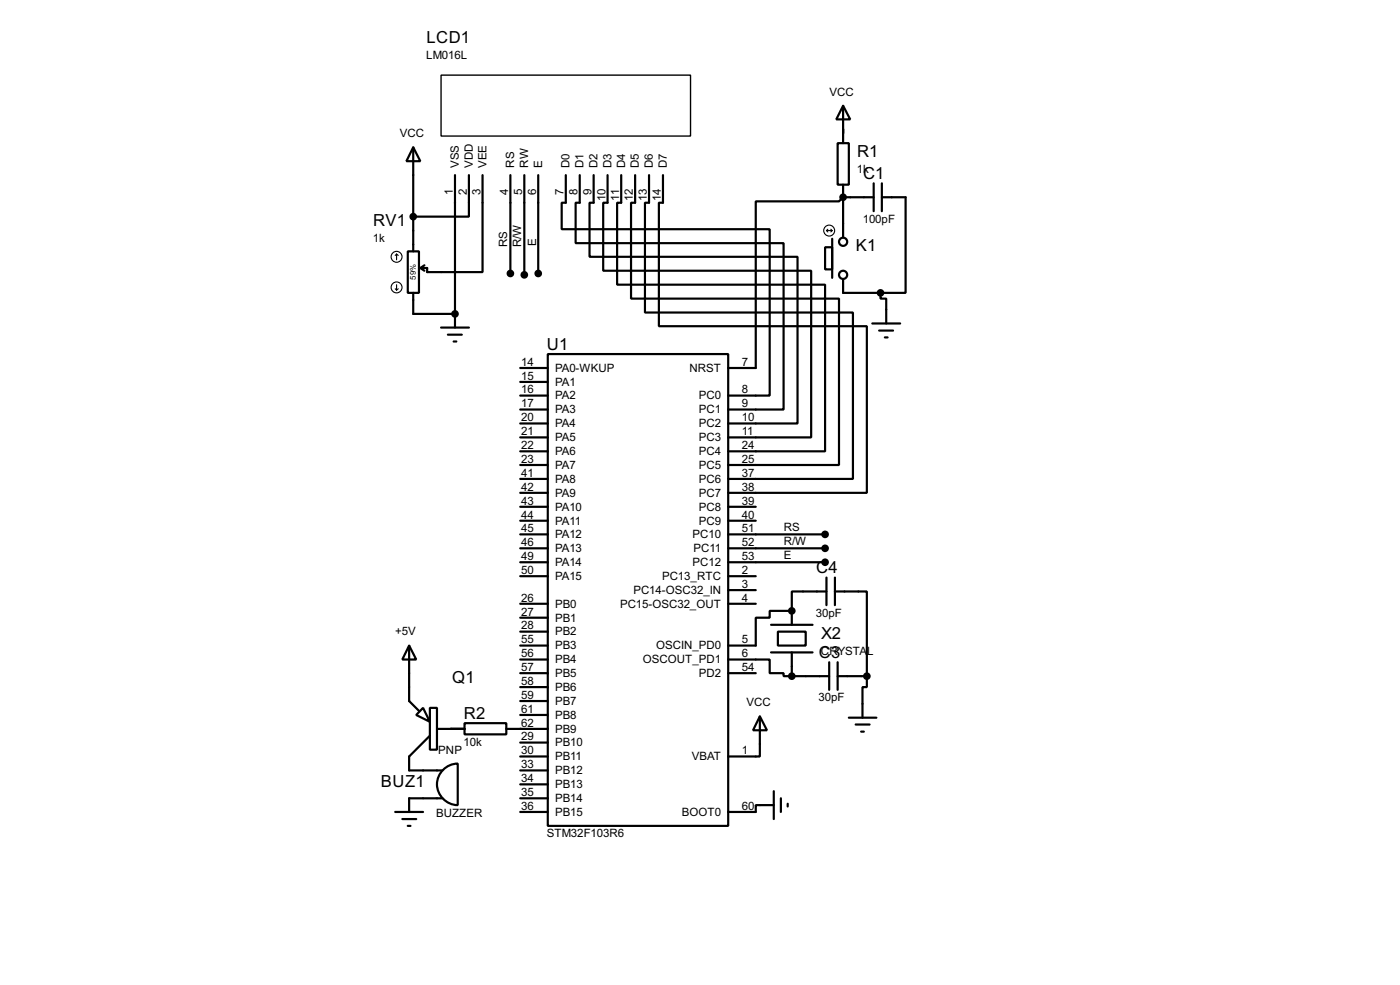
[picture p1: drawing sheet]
<svg xmlns="http://www.w3.org/2000/svg" width="256mm" height="180mm" viewBox="0 0 256 180" stroke-linecap="round" stroke-linejoin="round" font-family="sans-serif">
<g fill="none" stroke="#000" stroke-width=".4">
<path d="M154.5 19.4l1.3 2.5h-2.6zM154.5 19.4v6.8M75.7 27l1.3 2.5h-2.5zM75.7 27v19M83.4 32.1v27.9M85.9 32.1v7.6h-10.2M88.4 32.1v17.7h-10.1v-.7h-1.3M93.5 32.1v18M96.1 32.1v18.2M98.6 32.1v18M103.7 32.1v5h-.8v4.9h38.1v30.4h-7.6M106.2 32.1v5h-.7v7.4h38.1v30.5h-10.2"/>
<path d="M108.8 32.1v5h-.8v9.9h38.1v30.5h-12.7M111.3 32.1v5h-.8v12.5h38.1v30.5h-15.2M113.8 32.1v5h-.7v15h38.1v30.5h-17.8M116.4 32.1v5h-.8v17.6h38.1v30.4h-20.3M118.9 32.1v5h-.7v20.1h38.1v30.5h-22.9M121.5 32.1v5h-.8v22.6h38.1v30.5h-25.4M153.5 26.2h2v7.6h-2zM154.5 33.8v9.7M160.1 36.1h-5.6l-.8 .8h-15.2v30.5h-5.1M160.1 33.6v5.1M161.6 36.1h4.3v17.5h-4.6M161.6 33.6v5.1"/>
<path d="M74.7 46h2.1v7.6h-2.1zM75.7 53.6v3.9h7.7M77 49.1l.8 .5M77.8 48.6l-.8 .5M80.8 60h5.1M151.2 45.3h1.3v4h-1.3zM152.5 43.7v7.2M154.5 51.1v2.5h6.8M159.8 59.2h5.1M161.3 53.6v1.1h1.1v4.5M82.1 61.3h2.5M83.1 62.5h.5"/>
<path d="M95.3 67.4h5.1M95.3 72.4h5.1M95.3 69.9h5.1M95.3 75h5.1M95.3 77.5h5.1M100.4 64.8h33v86.4h-33zM161.1 60.5h2.5M162.1 61.8h.5M95.3 97.8h5.1M95.3 80.1h5.1M95.3 82.6h5.1M95.3 85.1h5.1"/>
<path d="M95.3 87.7h5.1M95.3 90.2h5.1M95.3 92.8h5.1M95.3 95.3h5.1M133.4 97.8h17.8M133.4 92.8h5.1M133.4 95.3h5.1M75 118.2l1.3 2.5h-2.6zM75 118.2v10.1l1.8 1.8M95.3 100.4h5.1M95.3 102.9h5.1M95.3 118.2h5.1"/>
<path d="M95.3 110.5h5.1M95.3 113.1h5.1M95.3 115.6h5.1M95.3 105.5h5.1M133.4 100.4h17.8M133.4 102.9h17.8M133.4 110.5h5.1M133.4 105.5h5.1M133.4 108h5.1M141.3 119.4h7.6M141.3 114.4h7.6M142.5 115.6h5.1v2.6h-5.1z"/>
<path d="M145.1 111.8h-4.1v1.3h-2.5v5.1h-5.1M145.1 111.8v2.6M145.1 119.4v4.4M151.4 108.3h-6.3v3.5M151.4 105.7v5.1M153 108.3h5.8v15.5M153 105.7v5.1M77.5 129.6l1.3 2.5-2.5-1.2zM78.8 129.6h1.3v7.6h-1.3zM78.8 134.7l-3.8 3.8v2.5h6.1M80.1 133.4h5M85.1 132.4h7.7v2h-7.7z"/>
<path d="M92.8 133.4h7.6M95.3 120.7h5.1M95.3 130.9h5.1M95.3 135.9h5.1M95.3 138.5h5.1M95.3 123.2h5.1M95.3 125.8h5.1M95.3 128.3h5.1M133.4 120.7h7.6v2.5h2.6v.6h1.5M133.4 123.2h5.1M139.2 131.1l1.3 2.6h-2.5zM139.2 131.1v7.4h-5.8"/>
<path d="M145.1 123.8h6.8M151.9 121.2v5.1M153.5 123.8h5.3M153.5 121.2v5.1M155.5 131.4h5.1M156.8 132.6h2.5M157.8 133.9h.5M158.8 123.8v2h-.8v5.6M72.4 148.6h5.1M73.7 149.9h2.6M74.7 151.2h.5M81.1 146.1h-6.1v2.5"/>
<path d="M81.2 140.9a3.8 3.8 0 0 1 2.7-1.1v7.6a3.8 3.8 0 0 1-3.5-2.4 3.8 3.8 0 0 1 .8-4.1zM95.3 141h5.1M95.3 146.1h5.1M95.3 148.6h5.1M95.3 143.6h5.1M141.8 147.4h-3.3v1.2h-5.1M141.8 144.8v5.1M143.1 146.1v2.5M144.3 147.1v.5"/>
<circle cx="154.4" cy="50.3" r=".75"/>
<circle cx="154.4" cy="44.3" r=".75"/>
</g>
<g fill="#000">
<circle cx="83.4" cy="57.5" r=".2"/>
<circle cx="145.1" cy="111.8" r=".2"/>
<circle cx="95.3" cy="133.4" r=".2"/>
</g>
<g fill="none" stroke="#000" stroke-width=".2">
<path d="M72.4 52.9l.3 .2M72.7 46.5l-.3 .3M72.7 46.5l.3 .3M72.7 46.5v1.1M72.7 52.1v1M73 52.9l-.3 .2M151.4 42.2h1.1M151.4 42.2l.3 .3M151.7 42l-.3 .2M152.2 42l.3 .2M152.5 42.2l-.3 .3"/>
<circle cx="72.6" cy="47" r="1"/>
<circle cx="72.6" cy="52.6" r="1"/>
<circle cx="151.9" cy="42.2" r="1"/>
</g>
<g fill="#000" stroke="#000" stroke-width=".4">
<circle cx="75.7" cy="39.7" r=".5"/>
<circle cx="154.4" cy="36.1" r=".5"/>
<circle cx="83.3" cy="57.5" r=".5"/>
<circle cx="93.5" cy="50.1" r=".5"/>
<circle cx="96" cy="50.3" r=".5"/>
<circle cx="98.6" cy="50.1" r=".5"/>
<circle cx="161.3" cy="53.6" r=".5"/>
<circle cx="151.1" cy="97.8" r=".5"/>
<circle cx="145" cy="111.8" r=".5"/>
<circle cx="151.1" cy="102.9" r=".5"/>
<circle cx="151.1" cy="100.4" r=".5"/>
<circle cx="145" cy="123.8" r=".5"/>
<circle cx="158.8" cy="123.8" r=".5"/>
</g>
<path d="M80.8 13.8h45.7v11.1h-45.7z" fill="none" stroke="#000" stroke-width=".25"/>
<g font-size="3.4">
<text x="78.1" y="7.9">LCD1</text>
<text x="157" y="28.8">R1</text>
<text x="158.1" y="32.8">C1</text>
<text x="68.4" y="41.4">RV1</text>
<text x="156.8" y="46">K1</text>
<text x="100.2" y="64">U1</text>
<text x="149.5" y="104.9">C4</text>
<text x="150.4" y="116.9">X2</text>
<text x="82.9" y="125">Q1</text>
<text x="150" y="120.4">C3</text>
<text x="85" y="131.6">R2</text>
<text x="69.8" y="144">BUZ1</text>
</g>
<g font-size="2.4">
<text x="78.1" y="10.9">LM016L</text>
<text x="151.9" y="17.5">VCC</text>
<text x="73.2" y="25.1">VCC</text>
<text x="83" y="35.7" transform="rotate(-90 83 35.7)">1</text>
<text x="84.1" y="30.7" transform="rotate(-90 84.1 30.7)">VSS</text>
<text x="85.5" y="35.7" transform="rotate(-90 85.5 35.7)">2</text>
<text x="86.6" y="30.7" transform="rotate(-90 86.6 30.7)">VDD</text>
<text x="88" y="35.7" transform="rotate(-90 88 35.7)">3</text>
<text x="89.1" y="30.7" transform="rotate(-90 89.1 30.7)">VEE</text>
<text x="93.1" y="35.7" transform="rotate(-90 93.1 35.7)">4</text>
<text x="94.2" y="30.7" transform="rotate(-90 94.2 30.7)">RS</text>
<text x="95.6" y="35.7" transform="rotate(-90 95.6 35.7)">5</text>
<text x="96.8" y="30.7" transform="rotate(-90 96.8 30.7)">RW</text>
<text x="98.2" y="35.7" transform="rotate(-90 98.2 35.7)">6</text>
<text x="99.3" y="30.7" transform="rotate(-90 99.3 30.7)">E</text>
<text x="103.3" y="35.7" transform="rotate(-90 103.3 35.7)">7</text>
<text x="104.4" y="30.7" transform="rotate(-90 104.4 30.7)">D0</text>
<text x="105.8" y="35.7" transform="rotate(-90 105.8 35.7)">8</text>
<text x="106.9" y="30.7" transform="rotate(-90 106.9 30.7)">D1</text>
<text x="108.3" y="35.7" transform="rotate(-90 108.3 35.7)">9</text>
<text x="109.5" y="30.7" transform="rotate(-90 109.5 30.7)">D2</text>
<text x="112" y="30.7" transform="rotate(-90 112 30.7)">D3</text>
<text x="114.5" y="30.7" transform="rotate(-90 114.5 30.7)">D4</text>
<text x="117.1" y="30.7" transform="rotate(-90 117.1 30.7)">D5</text>
<text x="119.6" y="30.7" transform="rotate(-90 119.6 30.7)">D6</text>
<text x="122.2" y="30.7" transform="rotate(-90 122.2 30.7)">D7</text>
<text x="157" y="31.7">1k</text>
<text x="110.9" y="36.9" transform="rotate(-90 110.9 36.9)">10</text>
<text x="113.4" y="36.7" transform="rotate(-90 113.4 36.7)">11</text>
<text x="116" y="36.9" transform="rotate(-90 116 36.9)">12</text>
<text x="118.5" y="36.9" transform="rotate(-90 118.5 36.9)">13</text>
<text x="121" y="36.9" transform="rotate(-90 121 36.9)">14</text>
<text x="158.1" y="40.7">100pF</text>
<text x="68.3" y="44.3">1k</text>
<text x="92.9" y="45.2" transform="rotate(-90 92.9 45.2)">RS</text>
<text x="95.5" y="45.2" transform="rotate(-90 95.5 45.2)">R/W</text>
<text x="98.2" y="45" transform="rotate(-90 98.2 45)">E</text>
<text x="95.5" y="67">14</text>
<text x="95.5" y="72">16</text>
<text x="95.5" y="69.5">15</text>
<text x="101.7" y="68.1">PA0-WKUP</text>
<text x="101.7" y="70.6">PA1</text>
<text x="126.3" y="68.1">NRST</text>
<text x="135.9" y="67">7</text>
<text x="135.9" y="72">8</text>
<text x="95.5" y="74.6">17</text>
<text x="95.5" y="77.1">20</text>
<text x="101.7" y="73.1">PA2</text>
<text x="101.7" y="75.7">PA3</text>
<text x="128" y="75.7">PC1</text>
<text x="128" y="73.1">PC0</text>
<text x="135.9" y="74.6">9</text>
<text x="135.9" y="77.1">10</text>
<text x="95.5" y="79.7">21</text>
<text x="95.5" y="82.2">22</text>
<text x="101.7" y="78.2">PA4</text>
<text x="101.7" y="80.8">PA5</text>
<text x="101.7" y="83.3">PA6</text>
<text x="128" y="78.2">PC2</text>
<text x="128" y="83.3">PC4</text>
<text x="128" y="80.8">PC3</text>
<text x="135.9" y="82.2">24</text>
<text x="135.9" y="79.7">11</text>
<text x="95.5" y="84.7">23</text>
<text x="95.5" y="87.3">41</text>
<text x="95.5" y="89.8">42</text>
<text x="101.7" y="85.8">PA7</text>
<text x="101.7" y="88.4">PA8</text>
<text x="128" y="85.8">PC5</text>
<text x="128" y="88.4">PC6</text>
<text x="135.9" y="84.7">25</text>
<text x="135.9" y="89.8">38</text>
<text x="135.9" y="87.3">37</text>
<text x="95.5" y="92.4">43</text>
<text x="95.5" y="94.9">44</text>
<text x="101.7" y="90.9">PA9</text>
<text x="101.7" y="93.5">PA10</text>
<text x="128" y="90.9">PC7</text>
<text x="128" y="93.5">PC8</text>
<text x="135.9" y="92.4">39</text>
<text x="135.9" y="94.9">40</text>
<text x="95.5" y="97.4">45</text>
<text x="95.5" y="100">46</text>
<text x="101.7" y="96">PA11</text>
<text x="101.7" y="98.5">PA12</text>
<text x="101.7" y="101.1">PA13</text>
<text x="126.9" y="98.5">PC10</text>
<text x="127" y="101.1">PC11</text>
<text x="128" y="96">PC9</text>
<text x="135.9" y="97.4">51</text>
<text x="135.9" y="100">52</text>
<text x="143.6" y="97.2">RS</text>
<text x="143.6" y="99.8">R/W</text>
<text x="95.5" y="102.5">49</text>
<text x="95.5" y="105.1">50</text>
<text x="101.7" y="103.6">PA14</text>
<text x="101.7" y="106.2">PA15</text>
<text x="121.3" y="106.2">PC13_RTC</text>
<text x="126.9" y="103.6">PC12</text>
<text x="135.9" y="102.5">53</text>
<text x="135.9" y="105.1">2</text>
<text x="135.9" y="107.6">3</text>
<text x="143.6" y="102.3">E</text>
<text x="95.5" y="110.1">26</text>
<text x="95.5" y="112.7">27</text>
<text x="101.7" y="111.2">PB0</text>
<text x="101.7" y="113.8">PB1</text>
<text x="113.6" y="111.2">PC15-OSC32_OUT</text>
<text x="116" y="108.7">PC14-OSC32_IN</text>
<text x="135.9" y="110.1">4</text>
<text x="149.5" y="112.9">30pF</text>
<text x="72.4" y="116.3">+5V</text>
<text x="95.5" y="115.2">28</text>
<text x="95.5" y="117.8">55</text>
<text x="101.7" y="116.3">PB2</text>
<text x="101.7" y="118.9">PB3</text>
<text x="120.2" y="118.9">OSCIN_PD0</text>
<text x="135.9" y="117.8">5</text>
<text x="150.4" y="119.9">CRYSTA</text>
<text x="158.8" y="119.9">L</text>
<text x="95.5" y="120.3">56</text>
<text x="95.5" y="122.8">57</text>
<text x="95.5" y="125.4">58</text>
<text x="101.7" y="121.4">PB4</text>
<text x="101.7" y="123.9">PB5</text>
<text x="117.7" y="121.4">OSCOUT_PD1</text>
<text x="128" y="123.9">PD2</text>
<text x="135.9" y="120.3">6</text>
<text x="135.9" y="122.8">54</text>
<text x="95.5" y="130.5">61</text>
<text x="95.5" y="127.9">59</text>
<text x="101.7" y="131.6">PB8</text>
<text x="101.7" y="126.5">PB6</text>
<text x="101.7" y="129">PB7</text>
<text x="136.7" y="129.3">VCC</text>
<text x="150" y="128.4">30pF</text>
<text x="84.9" y="136.5">10k</text>
<text x="95.5" y="133">62</text>
<text x="95.5" y="135.5">29</text>
<text x="101.7" y="134.1">PB9</text>
<text x="101.7" y="136.6">PB10</text>
<text x="80.3" y="138">PNP</text>
<text x="95.5" y="138.1">30</text>
<text x="95.5" y="140.6">33</text>
<text x="95.5" y="143.2">34</text>
<text x="101.7" y="139.2">PB11</text>
<text x="101.7" y="141.7">PB12</text>
<text x="126.7" y="139.2">VBAT</text>
<text x="135.9" y="138.1">1</text>
<text x="79.9" y="149.5">BUZZER</text>
<text x="95.5" y="145.7">35</text>
<text x="95.5" y="148.2">36</text>
<text x="101.7" y="144.3">PB13</text>
<text x="101.7" y="146.8">PB14</text>
<text x="101.7" y="149.3">PB15</text>
<text x="124.9" y="149.3">BOOT0</text>
<text x="135.9" y="148.2">60</text>
<text x="100.2" y="153.3">STM32F103R6</text>
</g>
<text font-size="1.6" x="76.2" y="51.2" transform="rotate(-90 76.2 51.2)">59%</text>
</svg>
